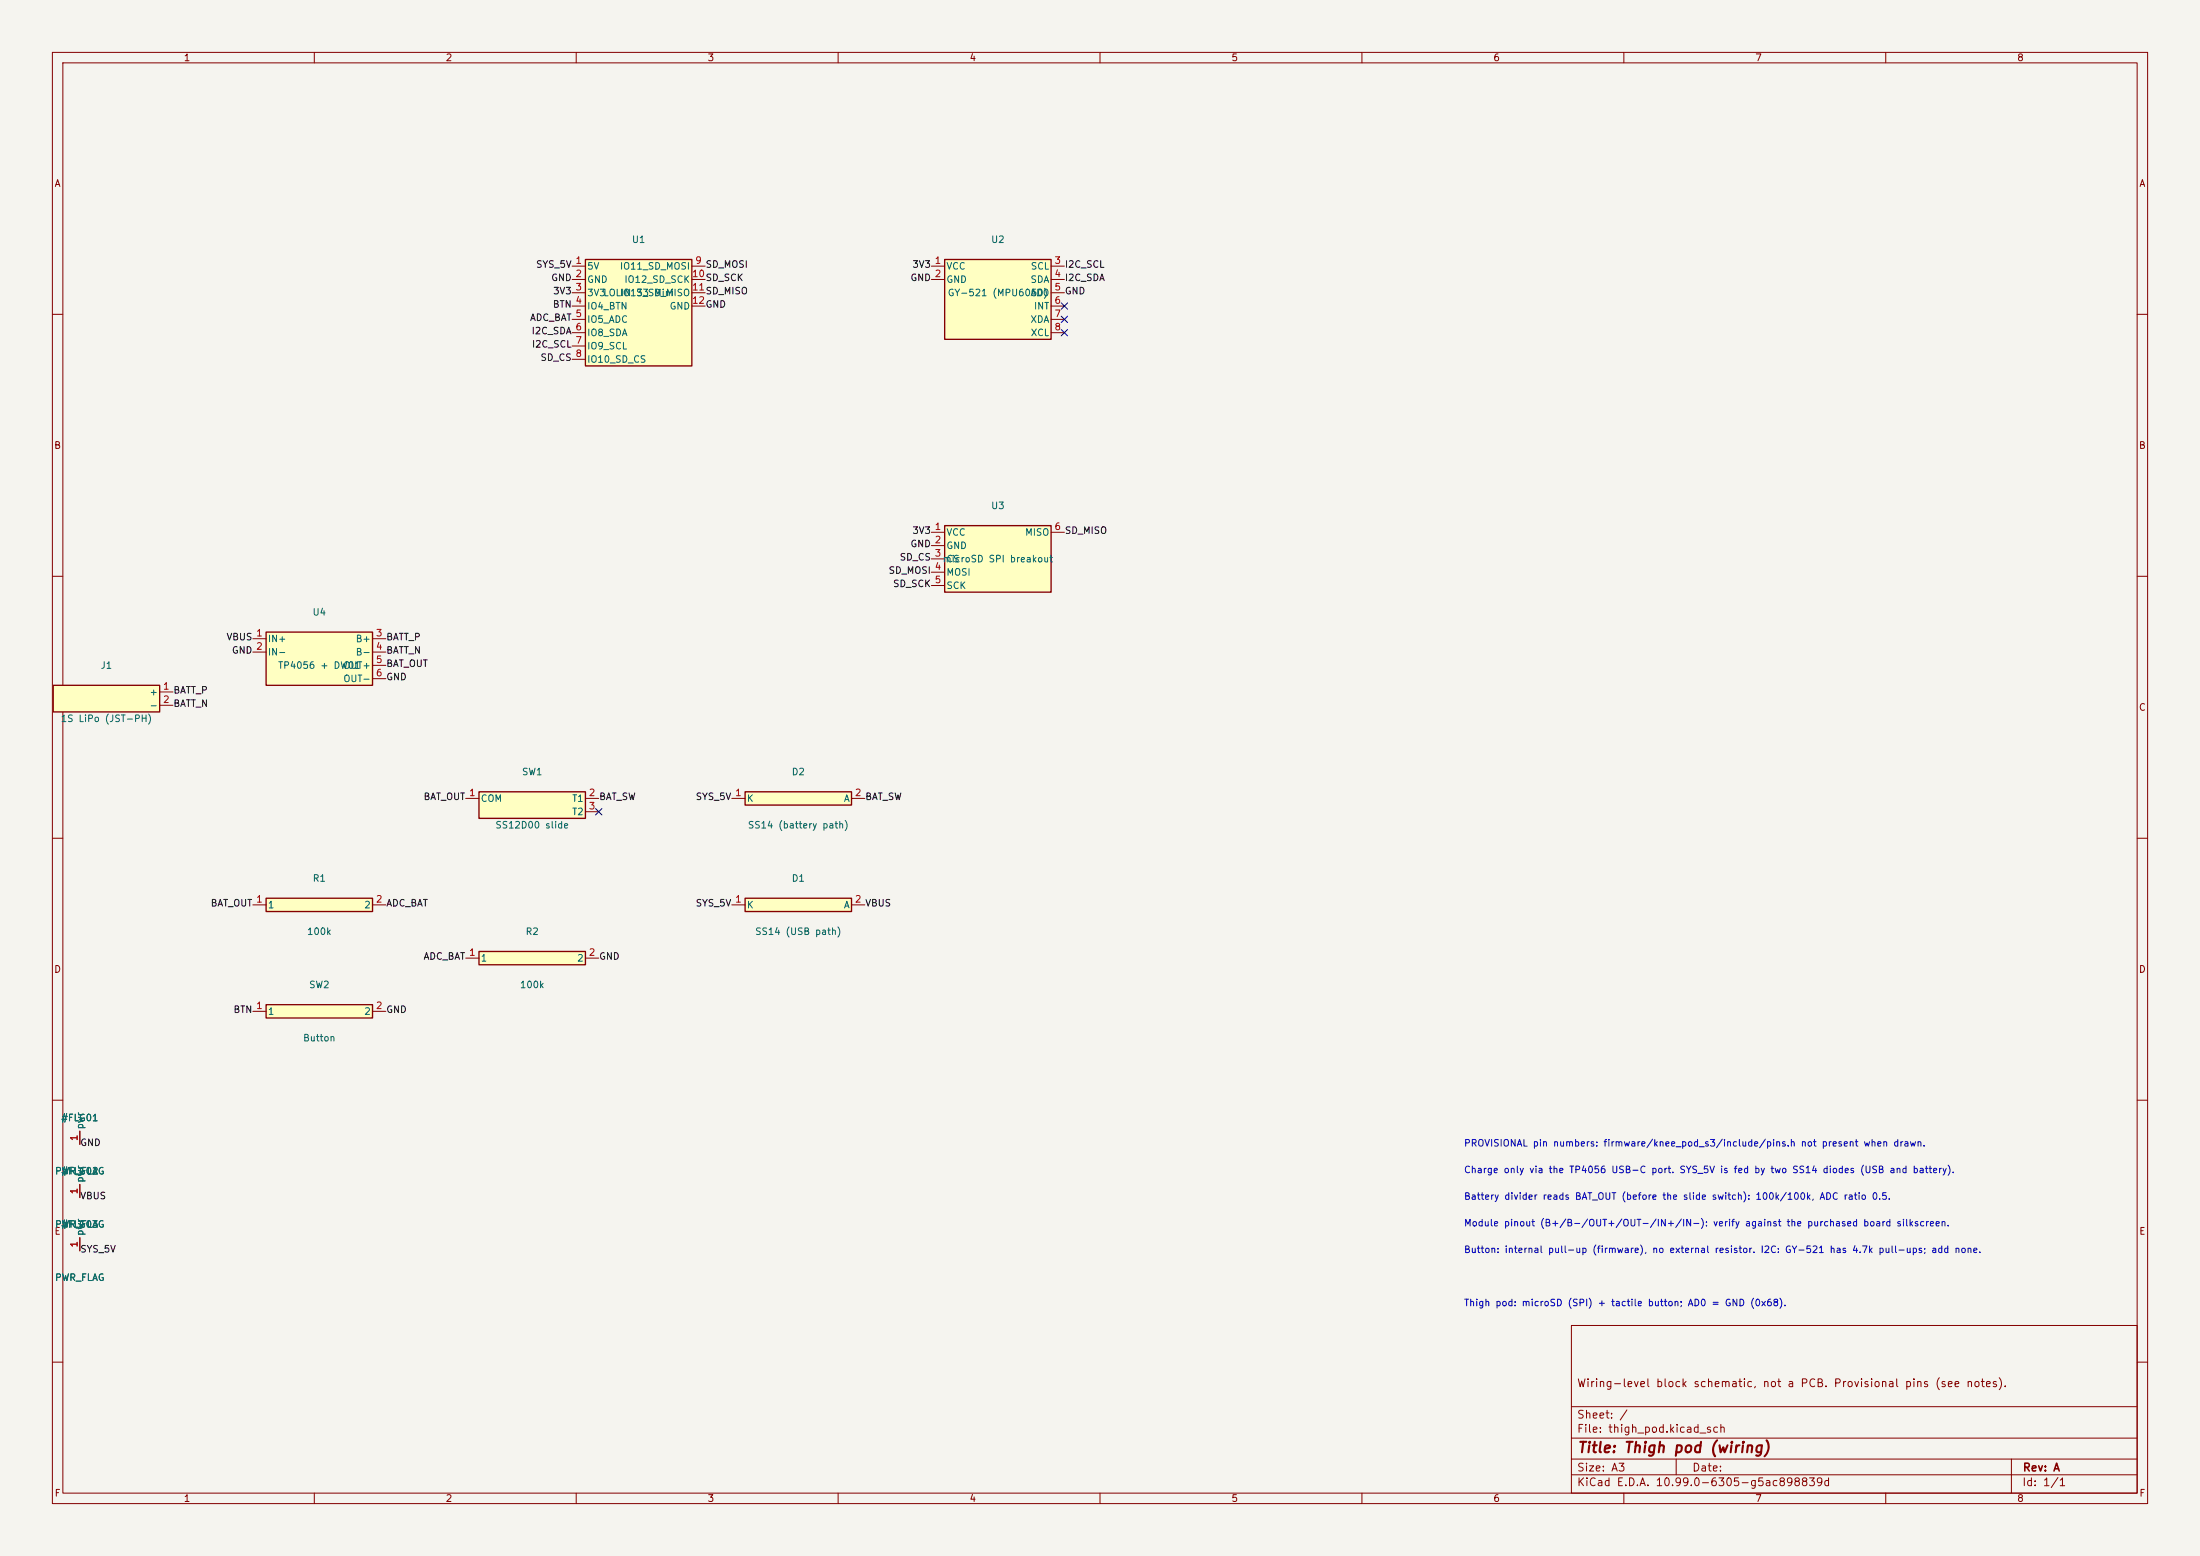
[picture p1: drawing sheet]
<svg xmlns="http://www.w3.org/2000/svg" width="420mm" height="297mm" viewBox="0 0 420 297" stroke-linecap="round" stroke-linejoin="round" font-family="sans-serif">
<path d="M0 0h420v297h-420z" fill="#f5f4ef" stroke="#f5f4ef" stroke-width=".19"/>
<g fill="none" stroke="#840000" stroke-width=".19">
<path d="M10 10h400v277h-400zM12 12h396v273h-396zM60 10v2M110 10v2M160 10v2M210 10v2M260 10v2M310 10v2M360 10v2M10 60h2M408 60h2M10 110h2"/>
<path d="M408 110h2M10 160h2M408 160h2M10 210h2M408 210h2M300 253h108v32h-108zM10 260h2M300 278.5h108M300 274.5h108M300 268.5h108M320 278.5v3M384 278.5v6.5"/>
<path d="M408 260h2M60 285v2M110 285v2M160 285v2M210 285v2M260 285v2M300 281.5h108M310 285v2M360 285v2"/>
</g>
<path d="M50.8 171.5h20.3v2.5h-20.3z" fill="#ffffc2"/>
<path d="M50.8 171.5h20.3v2.5h-20.3z" fill="none" stroke="#840000" stroke-width=".25"/>
<path d="M48.3 172.7h2.5M71.1 172.7h2.6" fill="none" stroke="#840000" stroke-width=".19"/>
<path d="M180.3 100.3h20.4v12.7h-20.4z" fill="#ffffc2"/>
<path d="M180.3 100.3h20.4v12.7h-20.4z" fill="none" stroke="#840000" stroke-width=".25"/>
<path d="M177.8 101.6h2.5M177.8 104.1h2.5M177.8 106.7h2.5M177.8 109.2h2.5M177.8 111.8h2.5M200.7 101.6h2.5" fill="none" stroke="#840000" stroke-width=".19"/>
<path d="M180.3 49.5h20.4v15.3h-20.4z" fill="#ffffc2"/>
<path d="M180.3 49.5h20.4v15.3h-20.4z" fill="none" stroke="#840000" stroke-width=".25"/>
<path d="M177.8 50.8h2.5M177.8 53.3h2.5M200.7 50.8h2.5M200.7 53.3h2.5M200.7 55.9h2.5M200.7 58.4h2.5M200.7 61h2.5M200.7 63.5h2.5" fill="none" stroke="#840000" stroke-width=".19"/>
<path d="M50.8 120.7h20.3v10.1h-20.3z" fill="#ffffc2"/>
<path d="M50.8 120.7h20.3v10.1h-20.3z" fill="none" stroke="#840000" stroke-width=".25"/>
<path d="M48.3 121.9h2.5M48.3 124.5h2.5M71.1 121.9h2.6M71.1 124.5h2.6M71.1 127h2.6M71.1 129.5h2.6" fill="none" stroke="#840000" stroke-width=".19"/>
<path d="M111.8 49.5h20.3v20.4h-20.3z" fill="#ffffc2"/>
<path d="M111.8 49.5h20.3v20.4h-20.3z" fill="none" stroke="#840000" stroke-width=".25"/>
<path d="M109.2 50.8h2.6M109.2 53.3h2.6M109.2 55.9h2.6M109.2 58.4h2.6M132.1 50.8h2.5M132.1 53.3h2.5M132.1 55.9h2.5M132.1 58.4h2.5M109.2 61h2.6M109.2 63.5h2.6M109.2 66h2.6M109.2 68.6h2.6" fill="none" stroke="#840000" stroke-width=".19"/>
<path d="M10.2 130.8h20.3v5.1h-20.3z" fill="#ffffc2"/>
<path d="M10.2 130.8h20.3v5.1h-20.3z" fill="none" stroke="#840000" stroke-width=".25"/>
<path d="M30.5 132.1h2.5M30.5 134.6h2.5M15.2 215.9v2.5M15.2 226.1v2.5M15.2 236.2v2.6" fill="none" stroke="#840000" stroke-width=".19"/>
<path d="M142.2 171.5h20.4v2.5h-20.4z" fill="#ffffc2"/>
<path d="M142.2 171.5h20.4v2.5h-20.4z" fill="none" stroke="#840000" stroke-width=".25"/>
<path d="M139.7 172.7h2.5M162.6 172.7h2.5" fill="none" stroke="#840000" stroke-width=".19"/>
<path d="M50.8 191.8h20.3v2.5h-20.3z" fill="#ffffc2"/>
<path d="M50.8 191.8h20.3v2.5h-20.3z" fill="none" stroke="#840000" stroke-width=".25"/>
<path d="M48.3 193h2.5M71.1 193h2.6" fill="none" stroke="#840000" stroke-width=".19"/>
<path d="M91.4 181.6h20.4v2.6h-20.4z" fill="#ffffc2"/>
<path d="M91.4 181.6h20.4v2.6h-20.4z" fill="none" stroke="#840000" stroke-width=".25"/>
<path d="M88.9 182.9h2.5M111.8 182.9h2.5" fill="none" stroke="#840000" stroke-width=".19"/>
<path d="M142.2 151.1h20.4v2.6h-20.4z" fill="#ffffc2"/>
<path d="M142.2 151.1h20.4v2.6h-20.4z" fill="none" stroke="#840000" stroke-width=".25"/>
<path d="M139.7 152.4h2.5M162.6 152.4h2.5" fill="none" stroke="#840000" stroke-width=".19"/>
<path d="M91.4 151.1h20.4v5.1h-20.4z" fill="#ffffc2"/>
<path d="M91.4 151.1h20.4v5.1h-20.4z" fill="none" stroke="#840000" stroke-width=".25"/>
<path d="M88.9 152.4h2.5M111.8 152.4h2.5M111.8 154.9h2.5M15.2 215.9v2.5M15.2 226.1v2.5M15.2 236.2v2.6" fill="none" stroke="#840000" stroke-width=".19"/>
<path d="M202.6 57.8l1.2 1.2M203.8 57.8l-1.2 1.2M202.6 60.4l1.2 1.2M202.6 62.9l1.2 1.2M203.8 60.4l-1.2 1.2M203.8 62.9l-1.2 1.2M113.7 154.3l1.2 1.2M114.9 154.3l-1.2 1.2" fill="none" stroke="#000084" stroke-width=".19"/>
<text font-size="2" fill="#840000" x="301" y="277.8">Title: Thigh pod (wiring)</text>
<g font-size="1.5" fill="#840000">
<text x="300.9" y="265.1">Wiring-level block schematic, not a PCB. Provisional pins (see notes).</text>
<text x="300.9" y="273.8">File: thigh_pod.kicad_sch</text>
<text x="300.9" y="271.1">Sheet: /</text>
<text x="300.9" y="281.2">Size: A3</text>
<text x="322.9" y="281.2">Date:</text>
<text x="386" y="281.2">Rev: A</text>
<text x="300.9" y="284">KiCad E.D.A. 10.99.0-6305-g5ac898839d</text>
<text x="385.9" y="284">Id: 1/1</text>
</g>
<g font-size="1.3" fill="#840000">
<text x="35" y="12">1</text>
<text x="85" y="12">2</text>
<text x="135" y="12">3</text>
<text x="185" y="12">4</text>
<text x="235" y="12">5</text>
<text x="285" y="12">6</text>
<text x="335" y="12">7</text>
<text x="385" y="12">8</text>
<text x="10.3" y="36">A</text>
<text x="408.3" y="36">A</text>
<text x="10.2" y="86">B</text>
<text x="408.2" y="86">B</text>
<text x="10.2" y="136">C</text>
<text x="408.2" y="136">C</text>
<text x="10.2" y="186">D</text>
<text x="408.2" y="186">D</text>
<text x="10.3" y="236">E</text>
<text x="408.3" y="236">E</text>
<text x="10.3" y="286">F</text>
<text x="35" y="287">1</text>
<text x="85" y="287">2</text>
<text x="135" y="287">3</text>
<text x="185" y="287">4</text>
<text x="235" y="287">5</text>
<text x="285" y="287">6</text>
<text x="335" y="287">7</text>
<text x="385" y="287">8</text>
<text x="408.3" y="286">F</text>
</g>
<g font-size="1.3" fill="#006464">
<text x="120.5" y="46.7">U1</text>
<text x="189.1" y="46.7">U2</text>
<text x="112" y="51.8">5V</text>
<text x="118.2" y="51.8">IO11_SD_MOSI</text>
<text x="180.6" y="51.8">VCC</text>
<text x="196.7" y="51.8">SCL</text>
<text x="112" y="54.3">GND</text>
<text x="112" y="56.8">3V3</text>
<text x="112" y="59.4">IO4_BTN</text>
<text x="115" y="56.8">LOLIN S3 Mini</text>
<text x="118.2" y="56.8">IO13_SD_MISO</text>
<text x="119.1" y="54.3">IO12_SD_SCK</text>
<text x="127.7" y="59.4">GND</text>
<text x="180.6" y="54.3">GND</text>
<text x="180.8" y="56.8">GY-521 (MPU6050)</text>
<text x="196.6" y="54.3">SDA</text>
<text x="196.6" y="56.8">AD0</text>
<text x="197.3" y="59.4">INT</text>
<text x="112" y="61.9">IO5_ADC</text>
<text x="112" y="64.5">IO8_SDA</text>
<text x="196.6" y="61.9">XDA</text>
<text x="196.7" y="64.5">XCL</text>
<text x="112" y="67">IO9_SCL</text>
<text x="112" y="69.5">IO10_SD_CS</text>
<text x="189.1" y="97.5">U3</text>
<text x="179.9" y="107.6">microSD SPI breakout</text>
<text x="180.6" y="102.6">VCC</text>
<text x="180.6" y="105.1">GND</text>
<text x="180.6" y="107.6">CS</text>
<text x="195.6" y="102.6">MISO</text>
<text x="180.6" y="110.2">MOSI</text>
<text x="180.6" y="112.7">SCK</text>
<text x="59.6" y="117.8">U4</text>
<text x="51" y="122.9">IN+</text>
<text x="51" y="125.4">IN-</text>
<text x="67.8" y="122.9">B+</text>
<text x="67.8" y="125.4">B-</text>
<text x="19.1" y="128">J1</text>
<text x="53" y="128">TP4056 + DW01</text>
<text x="65.4" y="128">OUT+</text>
<text x="65.4" y="130.5">OUT-</text>
<text x="28.4" y="133">+</text>
<text x="28.4" y="135.6">-</text>
<text x="11.5" y="138.1">1S LiPo (JST-PH)</text>
<text x="99.5" y="148.3">SW1</text>
<text x="151" y="148.3">D2</text>
<text x="91.7" y="153.4">COM</text>
<text x="109.1" y="153.4">T1</text>
<text x="109.1" y="155.9">T2</text>
<text x="142.5" y="153.4">K</text>
<text x="161" y="153.4">A</text>
<text x="94.5" y="158.4">SS12D00 slide</text>
<text x="142.7" y="158.4">SS14 (battery path)</text>
<text x="51" y="173.7">1</text>
<text x="59.6" y="168.6">R1</text>
<text x="69.4" y="173.7">2</text>
<text x="142.5" y="173.7">K</text>
<text x="151" y="168.6">D1</text>
<text x="161" y="173.7">A</text>
<text x="58.5" y="178.8">100k</text>
<text x="100.2" y="178.8">R2</text>
<text x="144" y="178.8">SS14 (USB path)</text>
<text x="91.7" y="183.8">1</text>
<text x="110.1" y="183.8">2</text>
<text x="58.9" y="188.9">SW2</text>
<text x="99.1" y="188.9">100k</text>
<text x="51" y="194">1</text>
<text x="69.4" y="194">2</text>
<text x="57.7" y="199.1">Button</text>
<text x="11.6" y="214.3">#FLG01</text>
<text x="16.2" y="215.7" transform="rotate(-90 16.2 215.7)">pwr</text>
<text x="10.4" y="224.5">PWR_FLAG</text>
<text x="11.6" y="224.5">#FLG02</text>
<text x="16.2" y="225.8" transform="rotate(-90 16.2 225.8)">pwr</text>
<text x="10.4" y="234.6">PWR_FLAG</text>
<text x="11.6" y="234.6">#FLG03</text>
<text x="16.2" y="236" transform="rotate(-90 16.2 236)">pwr</text>
<text x="10.4" y="244.8">PWR_FLAG</text>
</g>
<g font-size="1.3" fill="#0f0f0f">
<text x="102.2" y="51.4">SYS_5V</text>
<text x="105.1" y="54">GND</text>
<text x="134.6" y="51.4">SD_MOSI</text>
<text x="134.6" y="54">SD_SCK</text>
<text x="173.7" y="54">GND</text>
<text x="174.1" y="51.4">3V3</text>
<text x="203.2" y="51.4">I2C_SCL</text>
<text x="203.2" y="54">I2C_SDA</text>
<text x="105.4" y="59">BTN</text>
<text x="105.5" y="56.5">3V3</text>
<text x="134.6" y="56.5">SD_MISO</text>
<text x="134.6" y="59">GND</text>
<text x="203.2" y="56.5">GND</text>
<text x="101.1" y="61.6">ADC_BAT</text>
<text x="101.4" y="64.1">I2C_SDA</text>
<text x="101.4" y="66.7">I2C_SCL</text>
<text x="103.1" y="69.2">SD_CS</text>
<text x="171.6" y="107.3">SD_CS</text>
<text x="173.7" y="104.8">GND</text>
<text x="174.1" y="102.2">3V3</text>
<text x="203.2" y="102.2">SD_MISO</text>
<text x="169.5" y="109.8">SD_MOSI</text>
<text x="170.4" y="112.4">SD_SCK</text>
<text x="43.1" y="122.5">VBUS</text>
<text x="44.2" y="125.1">GND</text>
<text x="73.6" y="125.1">BATT_N</text>
<text x="73.6" y="122.5">BATT_P</text>
<text x="73.6" y="127.6">BAT_OUT</text>
<text x="73.6" y="130.2">GND</text>
<text x="33" y="132.7">BATT_P</text>
<text x="33" y="135.2">BATT_N</text>
<text x="80.8" y="153">BAT_OUT</text>
<text x="114.3" y="153">BAT_SW</text>
<text x="132.7" y="153">SYS_5V</text>
<text x="165.1" y="153">BAT_SW</text>
<text x="40.1" y="173.3">BAT_OUT</text>
<text x="73.6" y="173.3">ADC_BAT</text>
<text x="132.7" y="173.3">SYS_5V</text>
<text x="165.1" y="173.3">VBUS</text>
<text x="80.8" y="183.5">ADC_BAT</text>
<text x="114.3" y="183.5">GND</text>
<text x="44.5" y="193.7">BTN</text>
<text x="73.6" y="193.7">GND</text>
<text x="15.2" y="219.1">GND</text>
<text x="15.2" y="229.2">VBUS</text>
<text x="15.2" y="239.4">SYS_5V</text>
</g>
<g font-size="1.3" fill="#a90000">
<text x="109.8" y="50.7">1</text>
<text x="109.8" y="53.2">2</text>
<text x="132" y="53.2">10</text>
<text x="132.6" y="50.7">9</text>
<text x="178.3" y="50.7">1</text>
<text x="178.3" y="53.2">2</text>
<text x="201.2" y="50.7">3</text>
<text x="201.2" y="53.2">4</text>
<text x="109.8" y="55.7">3</text>
<text x="109.8" y="58.3">4</text>
<text x="132" y="55.7">11</text>
<text x="132" y="58.3">12</text>
<text x="201.2" y="55.7">5</text>
<text x="201.2" y="58.3">6</text>
<text x="109.8" y="60.8">5</text>
<text x="109.8" y="63.4">6</text>
<text x="109.8" y="65.9">7</text>
<text x="201.2" y="60.8">7</text>
<text x="201.2" y="63.4">8</text>
<text x="109.8" y="68.4">8</text>
<text x="178.3" y="101.5">1</text>
<text x="201.2" y="101.5">6</text>
<text x="178.3" y="104">2</text>
<text x="178.3" y="106.5">3</text>
<text x="178.3" y="109.1">4</text>
<text x="178.3" y="111.6">5</text>
<text x="48.8" y="121.8">1</text>
<text x="48.8" y="124.3">2</text>
<text x="71.7" y="121.8">3</text>
<text x="71.7" y="124.3">4</text>
<text x="31" y="131.9">1</text>
<text x="71.7" y="126.9">5</text>
<text x="71.7" y="129.4">6</text>
<text x="31" y="134.5">2</text>
<text x="89.4" y="152.3">1</text>
<text x="112.3" y="152.3">2</text>
<text x="112.3" y="154.8">3</text>
<text x="140.2" y="152.3">1</text>
<text x="163.1" y="152.3">2</text>
<text x="48.8" y="172.6">1</text>
<text x="71.7" y="172.6">2</text>
<text x="140.2" y="172.6">1</text>
<text x="163.1" y="172.6">2</text>
<text x="89.4" y="182.7">1</text>
<text x="112.3" y="182.7">2</text>
<text x="48.8" y="192.9">1</text>
<text x="71.7" y="192.9">2</text>
<text x="15.1" y="217.9" transform="rotate(-90 15.1 217.9)">1</text>
<text x="15.1" y="228.1" transform="rotate(-90 15.1 228.1)">1</text>
<text x="15.1" y="238.2" transform="rotate(-90 15.1 238.2)">1</text>
</g>
<g font-size="1.3" fill="#0000c2">
<text x="279.4" y="219.2">PROVISIONAL pin numbers: firmware/knee_pod_s3/include/pins.h not present when drawn.</text>
<text x="279.4" y="224.2">Charge only via the TP4056 USB-C port. SYS_5V is fed by two SS14 diodes (USB and battery).</text>
<text x="279.4" y="229.3">Battery divider reads BAT_OUT (before the slide switch): 100k/100k, ADC ratio 0.5.</text>
<text x="279.4" y="234.4">Module pinout (B+/B-/OUT+/OUT-/IN+/IN-): verify against the purchased board silkscreen.</text>
<text x="279.4" y="239.5">Button: internal pull-up (firmware), no external resistor. I2C: GY-521 has 4.7k pull-ups; add none.</text>
<text x="279.4" y="249.6">Thigh pod: microSD (SPI) + tactile button; AD0 = GND (0x68).</text>
</g>
</svg>
